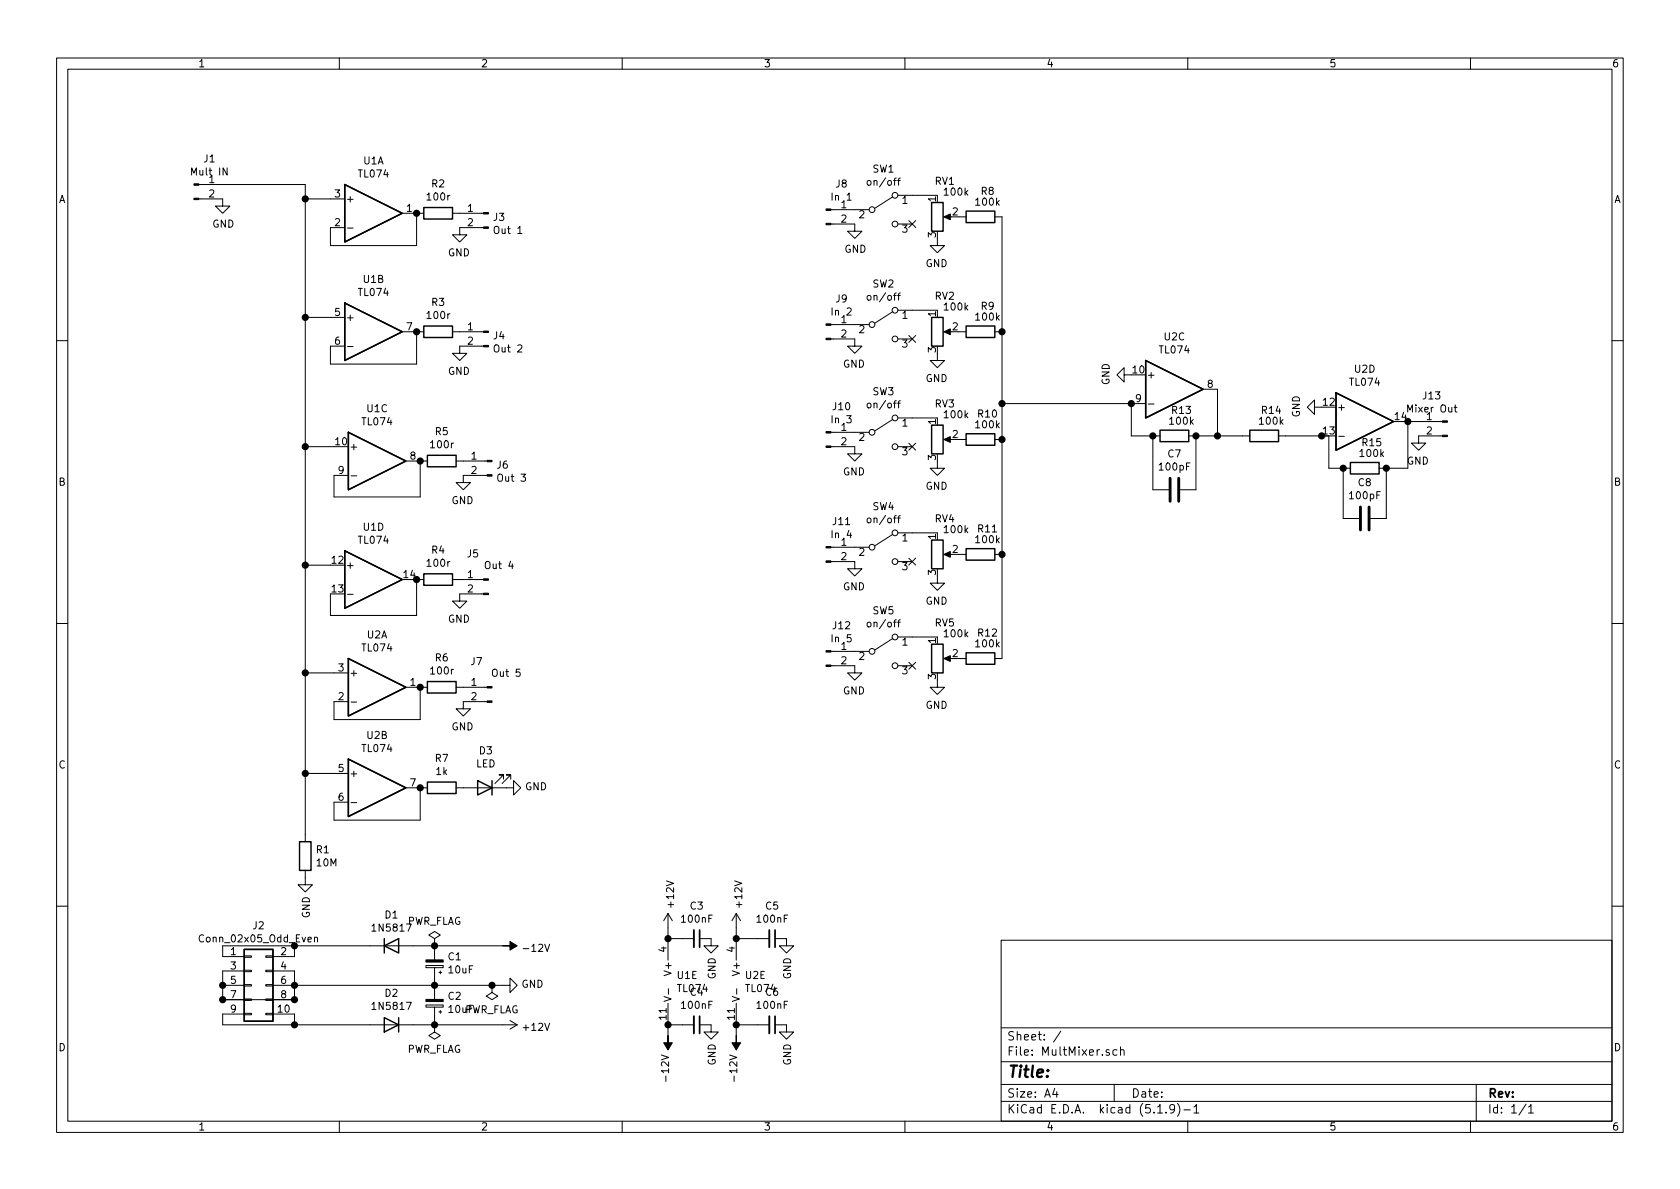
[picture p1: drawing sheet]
EESchema Schematic File Version 4
EELAYER 30 0
EELAYER END
$Descr A4 11693 8268
encoding utf-8
Sheet 1 1
Title ""
Date ""
Rev ""
Comp ""
Comment1 ""
Comment2 ""
Comment3 ""
Comment4 ""
$EndDescr
$Comp
L Connector_Generic:Conn_02x05_Odd_Even J2
U 1 1
P 1750 6850
F 0 "J2" H 1800 7267 50  0000 C CNN
F 1 "Conn_02x05_Odd_Even" H 1800 7176 50  0000 C CNN
F 2 "Sonosus:Power_Header" H 1750 6850 50  0001 C CNN
F 3 "~" H 1750 6850 50  0001 C CNN
	1    1750 6850
	1    0    0    -1  
$EndComp
Wire Wire Line
	1550 6650 1550 6575
Wire Wire Line
	1550 6575 2050 6575
Wire Wire Line
	2050 6575 2050 6650
Wire Wire Line
	1550 7050 1550 7125
Wire Wire Line
	1550 7125 2050 7125
Wire Wire Line
	2050 7125 2050 7050
Wire Wire Line
	2050 6750 2050 6850
Wire Wire Line
	2050 6950 2050 6850
Connection ~ 2050 6850
Wire Wire Line
	1550 6950 1550 6850
Wire Wire Line
	1550 6750 1550 6850
Connection ~ 1550 6850
Wire Wire Line
	1550 6950 2050 6950
Connection ~ 1550 6950
Connection ~ 2050 6950
$Comp
L power:GND #PWR09
U 1 1
P 3500 6850
F 0 "#PWR09" H 3500 6600 50  0001 C CNN
F 1 "GND" V 3505 6722 50  0000 R CNN
F 2 "" H 3500 6850 50  0001 C CNN
F 3 "" H 3500 6850 50  0001 C CNN
	1    3500 6850
	0    -1   -1   0   
$EndComp
$Comp
L power:+12V #PWR010
U 1 1
P 3500 7125
F 0 "#PWR010" H 3500 6975 50  0001 C CNN
F 1 "+12V" V 3515 7253 50  0000 L CNN
F 2 "" H 3500 7125 50  0001 C CNN
F 3 "" H 3500 7125 50  0001 C CNN
	1    3500 7125
	0    1    1    0   
$EndComp
$Comp
L power:-12V #PWR08
U 1 1
P 3500 6575
F 0 "#PWR08" H 3500 6675 50  0001 C CNN
F 1 "-12V" V 3515 6703 50  0000 L CNN
F 2 "" H 3500 6575 50  0001 C CNN
F 3 "" H 3500 6575 50  0001 C CNN
	1    3500 6575
	0    1    1    0   
$EndComp
Wire Wire Line
	2050 6850 3025 6850
$Comp
L Device:D D1
U 1 1
P 2725 6575
F 0 "D1" H 2725 6792 50  0000 C CNN
F 1 "1N5817" H 2725 6701 50  0000 C CNN
F 2 "Sonosus:Diode_DO-35" H 2725 6575 50  0001 C CNN
F 3 "~" H 2725 6575 50  0001 C CNN
	1    2725 6575
	1    0    0    -1  
$EndComp
$Comp
L Device:D D2
U 1 1
P 2725 7125
F 0 "D2" H 2725 6908 50  0000 C CNN
F 1 "1N5817" H 2725 6999 50  0000 C CNN
F 2 "Sonosus:Diode_DO-35" H 2725 7125 50  0001 C CNN
F 3 "~" H 2725 7125 50  0001 C CNN
	1    2725 7125
	-1   0    0    1   
$EndComp
Wire Wire Line
	2050 6575 2575 6575
Connection ~ 2050 6575
Wire Wire Line
	3500 6575 3025 6575
Wire Wire Line
	3500 7125 3025 7125
Wire Wire Line
	2575 7125 2050 7125
Connection ~ 2050 7125
$Comp
L Device:CP_Small C2
U 1 1
P 3025 6975
F 0 "C2" H 2937 6929 50  0000 R CNN
F 1 "10uF" H 2937 7020 50  0000 R CNN
F 2 "Sonosus:Capacitor_Polarized" H 3025 6975 50  0001 C CNN
F 3 "~" H 3025 6975 50  0001 C CNN
	1    3025 6975
	-1   0    0    1   
$EndComp
$Comp
L Device:CP_Small C1
U 1 1
P 3025 6700
F 0 "C1" H 2937 6654 50  0000 R CNN
F 1 "10uF" H 2937 6745 50  0000 R CNN
F 2 "Sonosus:Capacitor_Polarized" H 3025 6700 50  0001 C CNN
F 3 "~" H 3025 6700 50  0001 C CNN
	1    3025 6700
	-1   0    0    1   
$EndComp
Wire Wire Line
	3025 6600 3025 6575
Connection ~ 3025 6575
Wire Wire Line
	3025 6575 2875 6575
Wire Wire Line
	3025 6800 3025 6850
Connection ~ 3025 6850
Wire Wire Line
	3025 6850 3425 6850
Wire Wire Line
	3025 6875 3025 6850
Wire Wire Line
	3025 7075 3025 7125
Connection ~ 3025 7125
Wire Wire Line
	3025 7125 2875 7125
$Comp
L Amplifier_Operational:TL074 U1
U 5 1
P 4750 6825
F 0 "U1" H 4708 6871 50  0000 L CNN
F 1 "TL074" H 4708 6780 50  0000 L CNN
F 2 "Sonosus:DIP-14_Socket" H 4700 6925 50  0001 C CNN
F 3 "http://www.ti.com/lit/ds/symlink/tl071.pdf" H 4800 7025 50  0001 C CNN
	5    4750 6825
	1    0    0    -1  
$EndComp
$Comp
L Amplifier_Operational:TL074 U1
U 4 1
P 2600 4025
F 0 "U1" H 2600 4392 50  0000 C CNN
F 1 "TL074" H 2600 4301 50  0000 C CNN
F 2 "Sonosus:DIP-14_Socket" H 2550 4125 50  0001 C CNN
F 3 "http://www.ti.com/lit/ds/symlink/tl071.pdf" H 2650 4225 50  0001 C CNN
	4    2600 4025
	1    0    0    -1  
$EndComp
$Comp
L Amplifier_Operational:TL074 U1
U 3 1
P 2625 3200
F 0 "U1" H 2625 3567 50  0000 C CNN
F 1 "TL074" H 2625 3476 50  0000 C CNN
F 2 "Sonosus:DIP-14_Socket" H 2575 3300 50  0001 C CNN
F 3 "http://www.ti.com/lit/ds/symlink/tl071.pdf" H 2675 3400 50  0001 C CNN
	3    2625 3200
	1    0    0    -1  
$EndComp
$Comp
L Amplifier_Operational:TL074 U1
U 2 1
P 2600 2300
F 0 "U1" H 2600 2667 50  0000 C CNN
F 1 "TL074" H 2600 2576 50  0000 C CNN
F 2 "Sonosus:DIP-14_Socket" H 2550 2400 50  0001 C CNN
F 3 "http://www.ti.com/lit/ds/symlink/tl071.pdf" H 2650 2500 50  0001 C CNN
	2    2600 2300
	1    0    0    -1  
$EndComp
$Comp
L Amplifier_Operational:TL074 U1
U 1 1
P 2600 1475
F 0 "U1" H 2600 1842 50  0000 C CNN
F 1 "TL074" H 2600 1751 50  0000 C CNN
F 2 "Sonosus:DIP-14_Socket" H 2550 1575 50  0001 C CNN
F 3 "http://www.ti.com/lit/ds/symlink/tl071.pdf" H 2650 1675 50  0001 C CNN
	1    2600 1475
	1    0    0    -1  
$EndComp
$Comp
L Device:R R2
U 1 1
P 3050 1475
F 0 "R2" V 2843 1475 50  0000 C CNN
F 1 "100r" V 2934 1475 50  0000 C CNN
F 2 "Sonosus:Resistor" V 2980 1475 50  0001 C CNN
F 3 "~" H 3050 1475 50  0001 C CNN
	1    3050 1475
	0    1    1    0   
$EndComp
$Comp
L Device:R R3
U 1 1
P 3050 2300
F 0 "R3" V 2843 2300 50  0000 C CNN
F 1 "100r" V 2934 2300 50  0000 C CNN
F 2 "Sonosus:Resistor" V 2980 2300 50  0001 C CNN
F 3 "~" H 3050 2300 50  0001 C CNN
	1    3050 2300
	0    1    1    0   
$EndComp
$Comp
L Device:R R5
U 1 1
P 3075 3200
F 0 "R5" V 2868 3200 50  0000 C CNN
F 1 "100r" V 2959 3200 50  0000 C CNN
F 2 "Sonosus:Resistor" V 3005 3200 50  0001 C CNN
F 3 "~" H 3075 3200 50  0001 C CNN
	1    3075 3200
	0    1    1    0   
$EndComp
$Comp
L Device:R R4
U 1 1
P 3050 4025
F 0 "R4" V 2843 4025 50  0000 C CNN
F 1 "100r" V 2934 4025 50  0000 C CNN
F 2 "Sonosus:Resistor" V 2980 4025 50  0001 C CNN
F 3 "~" H 3050 4025 50  0001 C CNN
	1    3050 4025
	0    1    1    0   
$EndComp
$Comp
L Device:R R6
U 1 1
P 3075 4775
F 0 "R6" V 2868 4775 50  0000 C CNN
F 1 "100r" V 2959 4775 50  0000 C CNN
F 2 "Sonosus:Resistor" V 3005 4775 50  0001 C CNN
F 3 "~" H 3075 4775 50  0001 C CNN
	1    3075 4775
	0    1    1    0   
$EndComp
$Comp
L Device:R R7
U 1 1
P 3075 5475
F 0 "R7" V 2868 5475 50  0000 C CNN
F 1 "1k" V 2959 5475 50  0000 C CNN
F 2 "Sonosus:Resistor" V 3005 5475 50  0001 C CNN
F 3 "~" H 3075 5475 50  0001 C CNN
	1    3075 5475
	0    1    1    0   
$EndComp
Wire Wire Line
	2300 1575 2300 1700
Wire Wire Line
	2300 1700 2900 1700
Wire Wire Line
	2900 1700 2900 1475
Connection ~ 2900 1475
Wire Wire Line
	2300 2400 2300 2525
Wire Wire Line
	2300 2525 2900 2525
Wire Wire Line
	2900 2525 2900 2300
Connection ~ 2900 2300
Wire Wire Line
	2325 3300 2325 3450
Wire Wire Line
	2325 3450 2925 3450
Wire Wire Line
	2925 3450 2925 3200
Connection ~ 2925 3200
Wire Wire Line
	2300 4125 2300 4275
Wire Wire Line
	2300 4275 2900 4275
Wire Wire Line
	2900 4275 2900 4025
Connection ~ 2900 4025
Wire Wire Line
	2325 4875 2325 5000
Wire Wire Line
	2325 5000 2925 5000
Wire Wire Line
	2925 5000 2925 4775
Wire Wire Line
	2325 5575 2325 5700
Wire Wire Line
	2325 5700 2925 5700
Wire Wire Line
	2925 5700 2925 5475
$Comp
L Device:R R1
U 1 1
P 2125 5950
F 0 "R1" H 2195 5996 50  0000 L CNN
F 1 "10M" H 2195 5905 50  0000 L CNN
F 2 "Sonosus:Resistor" V 2055 5950 50  0001 C CNN
F 3 "~" H 2125 5950 50  0001 C CNN
	1    2125 5950
	1    0    0    -1  
$EndComp
$Comp
L power:GND #PWR02
U 1 1
P 2125 6100
F 0 "#PWR02" H 2125 5850 50  0001 C CNN
F 1 "GND" V 2130 5972 50  0000 R CNN
F 2 "" H 2125 6100 50  0001 C CNN
F 3 "" H 2125 6100 50  0001 C CNN
	1    2125 6100
	1    0    0    -1  
$EndComp
$Comp
L Connector:Conn_01x02_Male J1
U 1 1
P 1350 1275
F 0 "J1" H 1458 1456 50  0000 C CNN
F 1 "Mult IN" H 1458 1365 50  0000 C CNN
F 2 "Connector_Molex:Molex_KK-254_AE-6410-02A_1x02_P2.54mm_Vertical" H 1350 1275 50  0001 C CNN
F 3 "~" H 1350 1275 50  0001 C CNN
	1    1350 1275
	1    0    0    -1  
$EndComp
$Comp
L power:GND #PWR01
U 1 1
P 1550 1375
F 0 "#PWR01" H 1550 1125 50  0001 C CNN
F 1 "GND" H 1555 1202 50  0000 C CNN
F 2 "" H 1550 1375 50  0001 C CNN
F 3 "" H 1550 1375 50  0001 C CNN
	1    1550 1375
	1    0    0    -1  
$EndComp
Wire Wire Line
	1550 1275 2125 1275
Wire Wire Line
	2125 1275 2125 1375
Wire Wire Line
	2325 5375 2125 5375
Connection ~ 2125 5375
Wire Wire Line
	2125 5375 2125 5800
Wire Wire Line
	2325 4675 2125 4675
Connection ~ 2125 4675
Wire Wire Line
	2125 4675 2125 5375
Wire Wire Line
	2300 3925 2125 3925
Connection ~ 2125 3925
Wire Wire Line
	2125 3925 2125 4675
Wire Wire Line
	2325 3100 2125 3100
Connection ~ 2125 3100
Wire Wire Line
	2125 3100 2125 3925
Wire Wire Line
	2300 2200 2125 2200
Connection ~ 2125 2200
Wire Wire Line
	2125 2200 2125 3100
Wire Wire Line
	2300 1375 2125 1375
Connection ~ 2125 1375
Wire Wire Line
	2125 1375 2125 2200
$Comp
L Connector:Conn_01x02_Male J3
U 1 1
P 3400 1475
F 0 "J3" H 3372 1449 50  0000 R CNN
F 1 "Out 1" H 3372 1358 50  0000 R CNN
F 2 "Connector_Molex:Molex_KK-254_AE-6410-02A_1x02_P2.54mm_Vertical" H 3400 1475 50  0001 C CNN
F 3 "~" H 3400 1475 50  0001 C CNN
	1    3400 1475
	-1   0    0    -1  
$EndComp
$Comp
L power:GND #PWR03
U 1 1
P 3200 1575
F 0 "#PWR03" H 3200 1325 50  0001 C CNN
F 1 "GND" H 3205 1402 50  0000 C CNN
F 2 "" H 3200 1575 50  0001 C CNN
F 3 "" H 3200 1575 50  0001 C CNN
	1    3200 1575
	-1   0    0    -1  
$EndComp
$Comp
L Connector:Conn_01x02_Male J4
U 1 1
P 3400 2300
F 0 "J4" H 3372 2274 50  0000 R CNN
F 1 "Out 2" H 3372 2183 50  0000 R CNN
F 2 "Connector_Molex:Molex_KK-254_AE-6410-02A_1x02_P2.54mm_Vertical" H 3400 2300 50  0001 C CNN
F 3 "~" H 3400 2300 50  0001 C CNN
	1    3400 2300
	-1   0    0    -1  
$EndComp
$Comp
L power:GND #PWR04
U 1 1
P 3200 2400
F 0 "#PWR04" H 3200 2150 50  0001 C CNN
F 1 "GND" H 3205 2227 50  0000 C CNN
F 2 "" H 3200 2400 50  0001 C CNN
F 3 "" H 3200 2400 50  0001 C CNN
	1    3200 2400
	-1   0    0    -1  
$EndComp
$Comp
L Connector:Conn_01x02_Male J6
U 1 1
P 3425 3200
F 0 "J6" H 3397 3174 50  0000 R CNN
F 1 "Out 3" H 3397 3083 50  0000 R CNN
F 2 "Connector_Molex:Molex_KK-254_AE-6410-02A_1x02_P2.54mm_Vertical" H 3425 3200 50  0001 C CNN
F 3 "~" H 3425 3200 50  0001 C CNN
	1    3425 3200
	-1   0    0    -1  
$EndComp
$Comp
L power:GND #PWR06
U 1 1
P 3225 3300
F 0 "#PWR06" H 3225 3050 50  0001 C CNN
F 1 "GND" H 3230 3127 50  0000 C CNN
F 2 "" H 3225 3300 50  0001 C CNN
F 3 "" H 3225 3300 50  0001 C CNN
	1    3225 3300
	-1   0    0    -1  
$EndComp
$Comp
L Connector:Conn_01x02_Male J5
U 1 1
P 3400 4025
F 0 "J5" H 3508 4206 50  0000 C CNN
F 1 "Out 4" H 3325 4125 50  0000 C CNN
F 2 "Connector_Molex:Molex_KK-254_AE-6410-02A_1x02_P2.54mm_Vertical" H 3400 4025 50  0001 C CNN
F 3 "~" H 3400 4025 50  0001 C CNN
	1    3400 4025
	-1   0    0    -1  
$EndComp
$Comp
L power:GND #PWR05
U 1 1
P 3200 4125
F 0 "#PWR05" H 3200 3875 50  0001 C CNN
F 1 "GND" H 3205 3952 50  0000 C CNN
F 2 "" H 3200 4125 50  0001 C CNN
F 3 "" H 3200 4125 50  0001 C CNN
	1    3200 4125
	-1   0    0    -1  
$EndComp
$Comp
L Connector:Conn_01x02_Male J7
U 1 1
P 3425 4775
F 0 "J7" H 3533 4956 50  0000 C CNN
F 1 "Out 5" H 3325 4875 50  0000 C CNN
F 2 "Connector_Molex:Molex_KK-254_AE-6410-02A_1x02_P2.54mm_Vertical" H 3425 4775 50  0001 C CNN
F 3 "~" H 3425 4775 50  0001 C CNN
	1    3425 4775
	-1   0    0    -1  
$EndComp
$Comp
L power:GND #PWR07
U 1 1
P 3225 4875
F 0 "#PWR07" H 3225 4625 50  0001 C CNN
F 1 "GND" H 3230 4702 50  0000 C CNN
F 2 "" H 3225 4875 50  0001 C CNN
F 3 "" H 3225 4875 50  0001 C CNN
	1    3225 4875
	-1   0    0    -1  
$EndComp
$Comp
L Device:LED D3
U 1 1
P 3375 5475
F 0 "D3" H 3368 5220 50  0000 C CNN
F 1 "LED" H 3368 5311 50  0000 C CNN
F 2 "LED_THT:LED_D5.0mm" H 3375 5475 50  0001 C CNN
F 3 "~" H 3375 5475 50  0001 C CNN
	1    3375 5475
	-1   0    0    1   
$EndComp
$Comp
L power:GND #PWR011
U 1 1
P 3525 5475
F 0 "#PWR011" H 3525 5225 50  0001 C CNN
F 1 "GND" V 3530 5347 50  0000 R CNN
F 2 "" H 3525 5475 50  0001 C CNN
F 3 "" H 3525 5475 50  0001 C CNN
	1    3525 5475
	0    -1   -1   0   
$EndComp
$Comp
L power:-12V #PWR013
U 1 1
P 4650 7200
F 0 "#PWR013" H 4650 7300 50  0001 C CNN
F 1 "-12V" V 4665 7328 50  0000 L CNN
F 2 "" H 4650 7200 50  0001 C CNN
F 3 "" H 4650 7200 50  0001 C CNN
	1    4650 7200
	-1   0    0    1   
$EndComp
$Comp
L power:-12V #PWR017
U 1 1
P 5125 7200
F 0 "#PWR017" H 5125 7300 50  0001 C CNN
F 1 "-12V" V 5140 7328 50  0000 L CNN
F 2 "" H 5125 7200 50  0001 C CNN
F 3 "" H 5125 7200 50  0001 C CNN
	1    5125 7200
	-1   0    0    1   
$EndComp
$Comp
L power:+12V #PWR012
U 1 1
P 4650 6450
F 0 "#PWR012" H 4650 6300 50  0001 C CNN
F 1 "+12V" V 4665 6578 50  0000 L CNN
F 2 "" H 4650 6450 50  0001 C CNN
F 3 "" H 4650 6450 50  0001 C CNN
	1    4650 6450
	1    0    0    -1  
$EndComp
$Comp
L power:+12V #PWR016
U 1 1
P 5125 6450
F 0 "#PWR016" H 5125 6300 50  0001 C CNN
F 1 "+12V" V 5140 6578 50  0000 L CNN
F 2 "" H 5125 6450 50  0001 C CNN
F 3 "" H 5125 6450 50  0001 C CNN
	1    5125 6450
	1    0    0    -1  
$EndComp
$Comp
L Device:C_Small C5
U 1 1
P 5375 6525
F 0 "C5" V 5146 6525 50  0000 C CNN
F 1 "100nF" V 5237 6525 50  0000 C CNN
F 2 "Sonosus:Capacitor_NonPolarized" H 5375 6525 50  0001 C CNN
F 3 "~" H 5375 6525 50  0001 C CNN
	1    5375 6525
	0    1    1    0   
$EndComp
$Comp
L Device:C_Small C6
U 1 1
P 5375 7125
F 0 "C6" V 5146 7125 50  0000 C CNN
F 1 "100nF" V 5237 7125 50  0000 C CNN
F 2 "Sonosus:Capacitor_NonPolarized" H 5375 7125 50  0001 C CNN
F 3 "~" H 5375 7125 50  0001 C CNN
	1    5375 7125
	0    1    1    0   
$EndComp
$Comp
L Device:C_Small C4
U 1 1
P 4850 7125
F 0 "C4" V 4621 7125 50  0000 C CNN
F 1 "100nF" V 4712 7125 50  0000 C CNN
F 2 "Sonosus:Capacitor_NonPolarized" H 4850 7125 50  0001 C CNN
F 3 "~" H 4850 7125 50  0001 C CNN
	1    4850 7125
	0    1    1    0   
$EndComp
$Comp
L Device:C_Small C3
U 1 1
P 4850 6525
F 0 "C3" V 4621 6525 50  0000 C CNN
F 1 "100nF" V 4712 6525 50  0000 C CNN
F 2 "Sonosus:Capacitor_NonPolarized" H 4850 6525 50  0001 C CNN
F 3 "~" H 4850 6525 50  0001 C CNN
	1    4850 6525
	0    1    1    0   
$EndComp
Wire Wire Line
	4750 6525 4650 6525
Wire Wire Line
	4750 7125 4650 7125
Wire Wire Line
	5275 7125 5125 7125
Wire Wire Line
	5275 6525 5125 6525
Wire Wire Line
	5125 6450 5125 6525
Wire Wire Line
	4650 6450 4650 6525
Connection ~ 4650 6525
Wire Wire Line
	4650 7200 4650 7125
Connection ~ 4650 7125
Wire Wire Line
	5125 7200 5125 7125
$Comp
L power:GND #PWR014
U 1 1
P 4950 6525
F 0 "#PWR014" H 4950 6275 50  0001 C CNN
F 1 "GND" V 4955 6397 50  0000 R CNN
F 2 "" H 4950 6525 50  0001 C CNN
F 3 "" H 4950 6525 50  0001 C CNN
	1    4950 6525
	1    0    0    -1  
$EndComp
$Comp
L power:GND #PWR015
U 1 1
P 4950 7125
F 0 "#PWR015" H 4950 6875 50  0001 C CNN
F 1 "GND" V 4955 6997 50  0000 R CNN
F 2 "" H 4950 7125 50  0001 C CNN
F 3 "" H 4950 7125 50  0001 C CNN
	1    4950 7125
	1    0    0    -1  
$EndComp
$Comp
L power:GND #PWR019
U 1 1
P 5475 7125
F 0 "#PWR019" H 5475 6875 50  0001 C CNN
F 1 "GND" V 5480 6997 50  0000 R CNN
F 2 "" H 5475 7125 50  0001 C CNN
F 3 "" H 5475 7125 50  0001 C CNN
	1    5475 7125
	1    0    0    -1  
$EndComp
$Comp
L power:GND #PWR018
U 1 1
P 5475 6525
F 0 "#PWR018" H 5475 6275 50  0001 C CNN
F 1 "GND" V 5480 6397 50  0000 R CNN
F 2 "" H 5475 6525 50  0001 C CNN
F 3 "" H 5475 6525 50  0001 C CNN
	1    5475 6525
	1    0    0    -1  
$EndComp
$Comp
L Device:R_POT RV1
U 1 1
P 6525 1500
F 0 "RV1" H 6650 1750 50  0000 R CNN
F 1 "100k" H 6750 1675 50  0000 R CNN
F 2 "Sonosus:Potentiometer_Alpha_RD901F-40-00D_centred" H 6525 1500 50  0001 C CNN
F 3 "~" H 6525 1500 50  0001 C CNN
	1    6525 1500
	1    0    0    -1  
$EndComp
NoConn ~ 6350 1550
$Comp
L power:GND #PWR025
U 1 1
P 6525 1650
F 0 "#PWR025" H 6525 1400 50  0001 C CNN
F 1 "GND" H 6530 1477 50  0000 C CNN
F 2 "" H 6525 1650 50  0001 C CNN
F 3 "" H 6525 1650 50  0001 C CNN
	1    6525 1650
	-1   0    0    -1  
$EndComp
Wire Wire Line
	6350 1350 6525 1350
$Comp
L Device:R R8
U 1 1
P 6825 1500
F 0 "R8" V 7000 1450 50  0000 C CNN
F 1 "100k" V 6925 1450 50  0000 C CNN
F 2 "Sonosus:Resistor" V 6755 1500 50  0001 C CNN
F 3 "~" H 6825 1500 50  0001 C CNN
	1    6825 1500
	0    -1   -1   0   
$EndComp
$Comp
L Switch:SW_SPDT SW2
U 1 1
P 6150 2250
F 0 "SW2" H 6150 2535 50  0000 C CNN
F 1 "on/off" H 6150 2444 50  0000 C CNN
F 2 "My_Components:SPST_Toggle_A-3643" H 6150 2250 50  0001 C CNN
F 3 "~" H 6150 2250 50  0001 C CNN
	1    6150 2250
	1    0    0    -1  
$EndComp
$Comp
L Device:R_POT RV2
U 1 1
P 6525 2300
F 0 "RV2" H 6650 2550 50  0000 R CNN
F 1 "100k" H 6750 2475 50  0000 R CNN
F 2 "Sonosus:Potentiometer_Alpha_RD901F-40-00D_centred" H 6525 2300 50  0001 C CNN
F 3 "~" H 6525 2300 50  0001 C CNN
	1    6525 2300
	1    0    0    -1  
$EndComp
NoConn ~ 6350 2350
$Comp
L power:GND #PWR026
U 1 1
P 6525 2450
F 0 "#PWR026" H 6525 2200 50  0001 C CNN
F 1 "GND" H 6530 2277 50  0000 C CNN
F 2 "" H 6525 2450 50  0001 C CNN
F 3 "" H 6525 2450 50  0001 C CNN
	1    6525 2450
	-1   0    0    -1  
$EndComp
Wire Wire Line
	6350 2150 6525 2150
$Comp
L Device:R R9
U 1 1
P 6825 2300
F 0 "R9" V 7000 2250 50  0000 C CNN
F 1 "100k" V 6925 2250 50  0000 C CNN
F 2 "Sonosus:Resistor" V 6755 2300 50  0001 C CNN
F 3 "~" H 6825 2300 50  0001 C CNN
	1    6825 2300
	0    -1   -1   0   
$EndComp
$Comp
L Switch:SW_SPDT SW3
U 1 1
P 6150 3000
F 0 "SW3" H 6150 3285 50  0000 C CNN
F 1 "on/off" H 6150 3194 50  0000 C CNN
F 2 "My_Components:SPST_Toggle_A-3643" H 6150 3000 50  0001 C CNN
F 3 "~" H 6150 3000 50  0001 C CNN
	1    6150 3000
	1    0    0    -1  
$EndComp
$Comp
L Device:R_POT RV3
U 1 1
P 6525 3050
F 0 "RV3" H 6650 3300 50  0000 R CNN
F 1 "100k" H 6750 3225 50  0000 R CNN
F 2 "Sonosus:Potentiometer_Alpha_RD901F-40-00D_centred" H 6525 3050 50  0001 C CNN
F 3 "~" H 6525 3050 50  0001 C CNN
	1    6525 3050
	1    0    0    -1  
$EndComp
NoConn ~ 6350 3100
$Comp
L power:GND #PWR027
U 1 1
P 6525 3200
F 0 "#PWR027" H 6525 2950 50  0001 C CNN
F 1 "GND" H 6530 3027 50  0000 C CNN
F 2 "" H 6525 3200 50  0001 C CNN
F 3 "" H 6525 3200 50  0001 C CNN
	1    6525 3200
	-1   0    0    -1  
$EndComp
Wire Wire Line
	6350 2900 6525 2900
$Comp
L Device:R R10
U 1 1
P 6825 3050
F 0 "R10" V 7000 3000 50  0000 C CNN
F 1 "100k" V 6925 3000 50  0000 C CNN
F 2 "Sonosus:Resistor" V 6755 3050 50  0001 C CNN
F 3 "~" H 6825 3050 50  0001 C CNN
	1    6825 3050
	0    -1   -1   0   
$EndComp
$Comp
L Switch:SW_SPDT SW4
U 1 1
P 6150 3800
F 0 "SW4" H 6150 4085 50  0000 C CNN
F 1 "on/off" H 6150 3994 50  0000 C CNN
F 2 "My_Components:SPST_Toggle_A-3643" H 6150 3800 50  0001 C CNN
F 3 "~" H 6150 3800 50  0001 C CNN
	1    6150 3800
	1    0    0    -1  
$EndComp
$Comp
L Device:R_POT RV4
U 1 1
P 6525 3850
F 0 "RV4" H 6650 4100 50  0000 R CNN
F 1 "100k" H 6750 4025 50  0000 R CNN
F 2 "Sonosus:Potentiometer_Alpha_RD901F-40-00D_centred" H 6525 3850 50  0001 C CNN
F 3 "~" H 6525 3850 50  0001 C CNN
	1    6525 3850
	1    0    0    -1  
$EndComp
NoConn ~ 6350 3900
$Comp
L power:GND #PWR028
U 1 1
P 6525 4000
F 0 "#PWR028" H 6525 3750 50  0001 C CNN
F 1 "GND" H 6530 3827 50  0000 C CNN
F 2 "" H 6525 4000 50  0001 C CNN
F 3 "" H 6525 4000 50  0001 C CNN
	1    6525 4000
	-1   0    0    -1  
$EndComp
Wire Wire Line
	6350 3700 6525 3700
$Comp
L Device:R R11
U 1 1
P 6825 3850
F 0 "R11" V 7000 3800 50  0000 C CNN
F 1 "100k" V 6925 3800 50  0000 C CNN
F 2 "Sonosus:Resistor" V 6755 3850 50  0001 C CNN
F 3 "~" H 6825 3850 50  0001 C CNN
	1    6825 3850
	0    -1   -1   0   
$EndComp
$Comp
L Switch:SW_SPDT SW5
U 1 1
P 6150 4525
F 0 "SW5" H 6150 4810 50  0000 C CNN
F 1 "on/off" H 6150 4719 50  0000 C CNN
F 2 "My_Components:SPST_Toggle_A-3643" H 6150 4525 50  0001 C CNN
F 3 "~" H 6150 4525 50  0001 C CNN
	1    6150 4525
	1    0    0    -1  
$EndComp
$Comp
L Device:R_POT RV5
U 1 1
P 6525 4575
F 0 "RV5" H 6650 4825 50  0000 R CNN
F 1 "100k" H 6750 4750 50  0000 R CNN
F 2 "Sonosus:Potentiometer_Alpha_RD901F-40-00D_centred" H 6525 4575 50  0001 C CNN
F 3 "~" H 6525 4575 50  0001 C CNN
	1    6525 4575
	1    0    0    -1  
$EndComp
NoConn ~ 6350 4625
$Comp
L power:GND #PWR029
U 1 1
P 6525 4725
F 0 "#PWR029" H 6525 4475 50  0001 C CNN
F 1 "GND" H 6530 4552 50  0000 C CNN
F 2 "" H 6525 4725 50  0001 C CNN
F 3 "" H 6525 4725 50  0001 C CNN
	1    6525 4725
	-1   0    0    -1  
$EndComp
Wire Wire Line
	6350 4425 6525 4425
$Comp
L Device:R R12
U 1 1
P 6825 4575
F 0 "R12" V 7000 4525 50  0000 C CNN
F 1 "100k" V 6925 4525 50  0000 C CNN
F 2 "Sonosus:Resistor" V 6755 4575 50  0001 C CNN
F 3 "~" H 6825 4575 50  0001 C CNN
	1    6825 4575
	0    -1   -1   0   
$EndComp
Wire Wire Line
	6975 1500 6975 2300
Connection ~ 6975 2300
Wire Wire Line
	6975 2300 6975 2800
Connection ~ 6975 3050
Wire Wire Line
	6975 3050 6975 3850
Connection ~ 6975 3850
Wire Wire Line
	6975 3850 6975 4575
$Comp
L power:GND #PWR020
U 1 1
P 5950 1550
F 0 "#PWR020" H 5950 1300 50  0001 C CNN
F 1 "GND" H 5955 1377 50  0000 C CNN
F 2 "" H 5950 1550 50  0001 C CNN
F 3 "" H 5950 1550 50  0001 C CNN
	1    5950 1550
	1    0    0    -1  
$EndComp
$Comp
L Connector:Conn_01x02_Male J8
U 1 1
P 5750 1450
F 0 "J8" H 5858 1631 50  0000 C CNN
F 1 "In 1" H 5858 1540 50  0000 C CNN
F 2 "Connector_Molex:Molex_KK-254_AE-6410-02A_1x02_P2.54mm_Vertical" H 5750 1450 50  0001 C CNN
F 3 "~" H 5750 1450 50  0001 C CNN
	1    5750 1450
	1    0    0    -1  
$EndComp
$Comp
L Switch:SW_SPDT SW1
U 1 1
P 6150 1450
F 0 "SW1" H 6150 1735 50  0000 C CNN
F 1 "on/off" H 6150 1644 50  0000 C CNN
F 2 "My_Components:SPST_Toggle_A-3643" H 6150 1450 50  0001 C CNN
F 3 "~" H 6150 1450 50  0001 C CNN
	1    6150 1450
	1    0    0    -1  
$EndComp
$Comp
L Connector:Conn_01x02_Male J9
U 1 1
P 5750 2250
F 0 "J9" H 5858 2431 50  0000 C CNN
F 1 "In 2" H 5858 2340 50  0000 C CNN
F 2 "Connector_Molex:Molex_KK-254_AE-6410-02A_1x02_P2.54mm_Vertical" H 5750 2250 50  0001 C CNN
F 3 "~" H 5750 2250 50  0001 C CNN
	1    5750 2250
	1    0    0    -1  
$EndComp
$Comp
L Connector:Conn_01x02_Male J10
U 1 1
P 5750 3000
F 0 "J10" H 5858 3181 50  0000 C CNN
F 1 "In 3" H 5858 3090 50  0000 C CNN
F 2 "Connector_Molex:Molex_KK-254_AE-6410-02A_1x02_P2.54mm_Vertical" H 5750 3000 50  0001 C CNN
F 3 "~" H 5750 3000 50  0001 C CNN
	1    5750 3000
	1    0    0    -1  
$EndComp
$Comp
L Connector:Conn_01x02_Male J11
U 1 1
P 5750 3800
F 0 "J11" H 5858 3981 50  0000 C CNN
F 1 "In 4" H 5858 3890 50  0000 C CNN
F 2 "Connector_Molex:Molex_KK-254_AE-6410-02A_1x02_P2.54mm_Vertical" H 5750 3800 50  0001 C CNN
F 3 "~" H 5750 3800 50  0001 C CNN
	1    5750 3800
	1    0    0    -1  
$EndComp
$Comp
L Connector:Conn_01x02_Male J12
U 1 1
P 5750 4525
F 0 "J12" H 5858 4706 50  0000 C CNN
F 1 "In 5" H 5858 4615 50  0000 C CNN
F 2 "Connector_Molex:Molex_KK-254_AE-6410-02A_1x02_P2.54mm_Vertical" H 5750 4525 50  0001 C CNN
F 3 "~" H 5750 4525 50  0001 C CNN
	1    5750 4525
	1    0    0    -1  
$EndComp
$Comp
L power:GND #PWR024
U 1 1
P 5950 4625
F 0 "#PWR024" H 5950 4375 50  0001 C CNN
F 1 "GND" H 5955 4452 50  0000 C CNN
F 2 "" H 5950 4625 50  0001 C CNN
F 3 "" H 5950 4625 50  0001 C CNN
	1    5950 4625
	-1   0    0    -1  
$EndComp
$Comp
L power:GND #PWR023
U 1 1
P 5950 3900
F 0 "#PWR023" H 5950 3650 50  0001 C CNN
F 1 "GND" H 5955 3727 50  0000 C CNN
F 2 "" H 5950 3900 50  0001 C CNN
F 3 "" H 5950 3900 50  0001 C CNN
	1    5950 3900
	-1   0    0    -1  
$EndComp
$Comp
L power:GND #PWR022
U 1 1
P 5950 3100
F 0 "#PWR022" H 5950 2850 50  0001 C CNN
F 1 "GND" H 5955 2927 50  0000 C CNN
F 2 "" H 5950 3100 50  0001 C CNN
F 3 "" H 5950 3100 50  0001 C CNN
	1    5950 3100
	-1   0    0    -1  
$EndComp
$Comp
L power:GND #PWR021
U 1 1
P 5950 2350
F 0 "#PWR021" H 5950 2100 50  0001 C CNN
F 1 "GND" H 5955 2177 50  0000 C CNN
F 2 "" H 5950 2350 50  0001 C CNN
F 3 "" H 5950 2350 50  0001 C CNN
	1    5950 2350
	-1   0    0    -1  
$EndComp
Wire Wire Line
	7875 2800 6975 2800
Connection ~ 6975 2800
Wire Wire Line
	6975 2800 6975 3050
$Comp
L Device:R R13
U 1 1
P 8175 3025
F 0 "R13" V 8350 2975 50  0000 C CNN
F 1 "100k" V 8275 2975 50  0000 C CNN
F 2 "Sonosus:Resistor" V 8105 3025 50  0001 C CNN
F 3 "~" H 8175 3025 50  0001 C CNN
	1    8175 3025
	0    -1   -1   0   
$EndComp
Wire Wire Line
	8475 2700 8475 3025
Wire Wire Line
	8475 3025 8325 3025
Wire Wire Line
	8025 3025 7875 3025
Wire Wire Line
	7875 3025 7875 2800
$Comp
L power:GND #PWR030
U 1 1
P 7875 2600
F 0 "#PWR030" H 7875 2350 50  0001 C CNN
F 1 "GND" H 7880 2427 50  0000 C CNN
F 2 "" H 7875 2600 50  0001 C CNN
F 3 "" H 7875 2600 50  0001 C CNN
	1    7875 2600
	0    1    -1   0   
$EndComp
$Comp
L Device:R R14
U 1 1
P 8800 3025
F 0 "R14" V 8975 2975 50  0000 C CNN
F 1 "100k" V 8900 2975 50  0000 C CNN
F 2 "Sonosus:Resistor" V 8730 3025 50  0001 C CNN
F 3 "~" H 8800 3025 50  0001 C CNN
	1    8800 3025
	0    -1   -1   0   
$EndComp
Wire Wire Line
	8650 3025 8475 3025
Connection ~ 8475 3025
$Comp
L Device:R R15
U 1 1
P 9500 3250
F 0 "R15" V 9675 3200 50  0000 C CNN
F 1 "100k" V 9600 3200 50  0000 C CNN
F 2 "Sonosus:Resistor" V 9430 3250 50  0001 C CNN
F 3 "~" H 9500 3250 50  0001 C CNN
	1    9500 3250
	0    -1   -1   0   
$EndComp
Wire Wire Line
	9250 3025 9250 3250
Wire Wire Line
	9250 3250 9350 3250
Wire Wire Line
	9800 2925 9800 3250
Wire Wire Line
	9800 3250 9650 3250
$Comp
L Device:C C8
U 1 1
P 9500 3600
F 0 "C8" V 9248 3600 50  0000 C CNN
F 1 "100pF" V 9339 3600 50  0000 C CNN
F 2 "Sonosus:Capacitor_NonPolarized" H 9538 3450 50  0001 C CNN
F 3 "~" H 9500 3600 50  0001 C CNN
	1    9500 3600
	0    1    1    0   
$EndComp
Wire Wire Line
	9650 3600 9650 3250
Connection ~ 9650 3250
Wire Wire Line
	9350 3600 9350 3250
Connection ~ 9350 3250
$Comp
L Device:C C7
U 1 1
P 8175 3400
F 0 "C7" V 7923 3400 50  0000 C CNN
F 1 "100pF" V 8014 3400 50  0000 C CNN
F 2 "Sonosus:Capacitor_NonPolarized" H 8213 3250 50  0001 C CNN
F 3 "~" H 8175 3400 50  0001 C CNN
	1    8175 3400
	0    1    1    0   
$EndComp
Wire Wire Line
	8325 3400 8325 3025
Connection ~ 8325 3025
Wire Wire Line
	8025 3400 8025 3025
Connection ~ 8025 3025
$Comp
L power:GND #PWR031
U 1 1
P 9200 2825
F 0 "#PWR031" H 9200 2575 50  0001 C CNN
F 1 "GND" H 9205 2652 50  0000 C CNN
F 2 "" H 9200 2825 50  0001 C CNN
F 3 "" H 9200 2825 50  0001 C CNN
	1    9200 2825
	0    1    -1   0   
$EndComp
$Comp
L Amplifier_Operational:TL074 U2
U 1 1
P 2625 4775
F 0 "U2" H 2625 5142 50  0000 C CNN
F 1 "TL074" H 2625 5051 50  0000 C CNN
F 2 "Sonosus:DIP-14_Socket" H 2575 4875 50  0001 C CNN
F 3 "http://www.ti.com/lit/ds/symlink/tl071.pdf" H 2675 4975 50  0001 C CNN
	1    2625 4775
	1    0    0    -1  
$EndComp
Connection ~ 2925 4775
$Comp
L Amplifier_Operational:TL074 U2
U 2 1
P 2625 5475
F 0 "U2" H 2625 5842 50  0000 C CNN
F 1 "TL074" H 2625 5751 50  0000 C CNN
F 2 "Sonosus:DIP-14_Socket" H 2575 5575 50  0001 C CNN
F 3 "http://www.ti.com/lit/ds/symlink/tl071.pdf" H 2675 5675 50  0001 C CNN
	2    2625 5475
	1    0    0    -1  
$EndComp
Connection ~ 2925 5475
Wire Wire Line
	8950 3025 9200 3025
$Comp
L Amplifier_Operational:TL074 U2
U 3 1
P 8175 2700
F 0 "U2" H 8175 3067 50  0000 C CNN
F 1 "TL074" H 8175 2976 50  0000 C CNN
F 2 "Sonosus:DIP-14_Socket" H 8125 2800 50  0001 C CNN
F 3 "http://www.ti.com/lit/ds/symlink/tl071.pdf" H 8225 2900 50  0001 C CNN
	3    8175 2700
	1    0    0    -1  
$EndComp
Connection ~ 7875 2800
$Comp
L Amplifier_Operational:TL074 U2
U 4 1
P 9500 2925
F 0 "U2" H 9500 3292 50  0000 C CNN
F 1 "TL074" H 9500 3201 50  0000 C CNN
F 2 "Sonosus:DIP-14_Socket" H 9450 3025 50  0001 C CNN
F 3 "http://www.ti.com/lit/ds/symlink/tl071.pdf" H 9550 3125 50  0001 C CNN
	4    9500 2925
	1    0    0    -1  
$EndComp
Connection ~ 9200 3025
Wire Wire Line
	9200 3025 9250 3025
$Comp
L Amplifier_Operational:TL074 U2
U 5 1
P 5225 6825
F 0 "U2" H 5183 6871 50  0000 L CNN
F 1 "TL074" H 5183 6780 50  0000 L CNN
F 2 "Sonosus:DIP-14_Socket" H 5175 6925 50  0001 C CNN
F 3 "http://www.ti.com/lit/ds/symlink/tl071.pdf" H 5275 7025 50  0001 C CNN
	5    5225 6825
	1    0    0    -1  
$EndComp
Connection ~ 5125 7125
Connection ~ 5125 6525
$Comp
L power:PWR_FLAG #FLG0101
U 1 1
P 3025 6575
F 0 "#FLG0101" H 3025 6650 50  0001 C CNN
F 1 "PWR_FLAG" H 3025 6748 50  0000 C CNN
F 2 "" H 3025 6575 50  0001 C CNN
F 3 "~" H 3025 6575 50  0001 C CNN
	1    3025 6575
	1    0    0    -1  
$EndComp
$Comp
L power:PWR_FLAG #FLG0102
U 1 1
P 3025 7125
F 0 "#FLG0102" H 3025 7200 50  0001 C CNN
F 1 "PWR_FLAG" H 3025 7298 50  0000 C CNN
F 2 "" H 3025 7125 50  0001 C CNN
F 3 "~" H 3025 7125 50  0001 C CNN
	1    3025 7125
	-1   0    0    1   
$EndComp
$Comp
L power:PWR_FLAG #FLG0103
U 1 1
P 3425 6850
F 0 "#FLG0103" H 3425 6925 50  0001 C CNN
F 1 "PWR_FLAG" H 3425 7023 50  0000 C CNN
F 2 "" H 3425 6850 50  0001 C CNN
F 3 "~" H 3425 6850 50  0001 C CNN
	1    3425 6850
	-1   0    0    1   
$EndComp
Connection ~ 3425 6850
Wire Wire Line
	3425 6850 3500 6850
$Comp
L Connector:Conn_01x02_Male J13
U 1 1
P 10075 2925
F 0 "J13" H 10183 3106 50  0000 C CNN
F 1 "Mixer Out" H 10183 3015 50  0000 C CNN
F 2 "Connector_Molex:Molex_KK-254_AE-6410-02A_1x02_P2.54mm_Vertical" H 10075 2925 50  0001 C CNN
F 3 "~" H 10075 2925 50  0001 C CNN
	1    10075 2925
	-1   0    0    -1  
$EndComp
Wire Wire Line
	9875 2925 9800 2925
Connection ~ 9800 2925
$Comp
L power:GND #PWR0101
U 1 1
P 9875 3025
F 0 "#PWR0101" H 9875 2775 50  0001 C CNN
F 1 "GND" H 9880 2852 50  0000 C CNN
F 2 "" H 9875 3025 50  0001 C CNN
F 3 "" H 9875 3025 50  0001 C CNN
	1    9875 3025
	-1   0    0    -1  
$EndComp
$EndSCHEMATC
